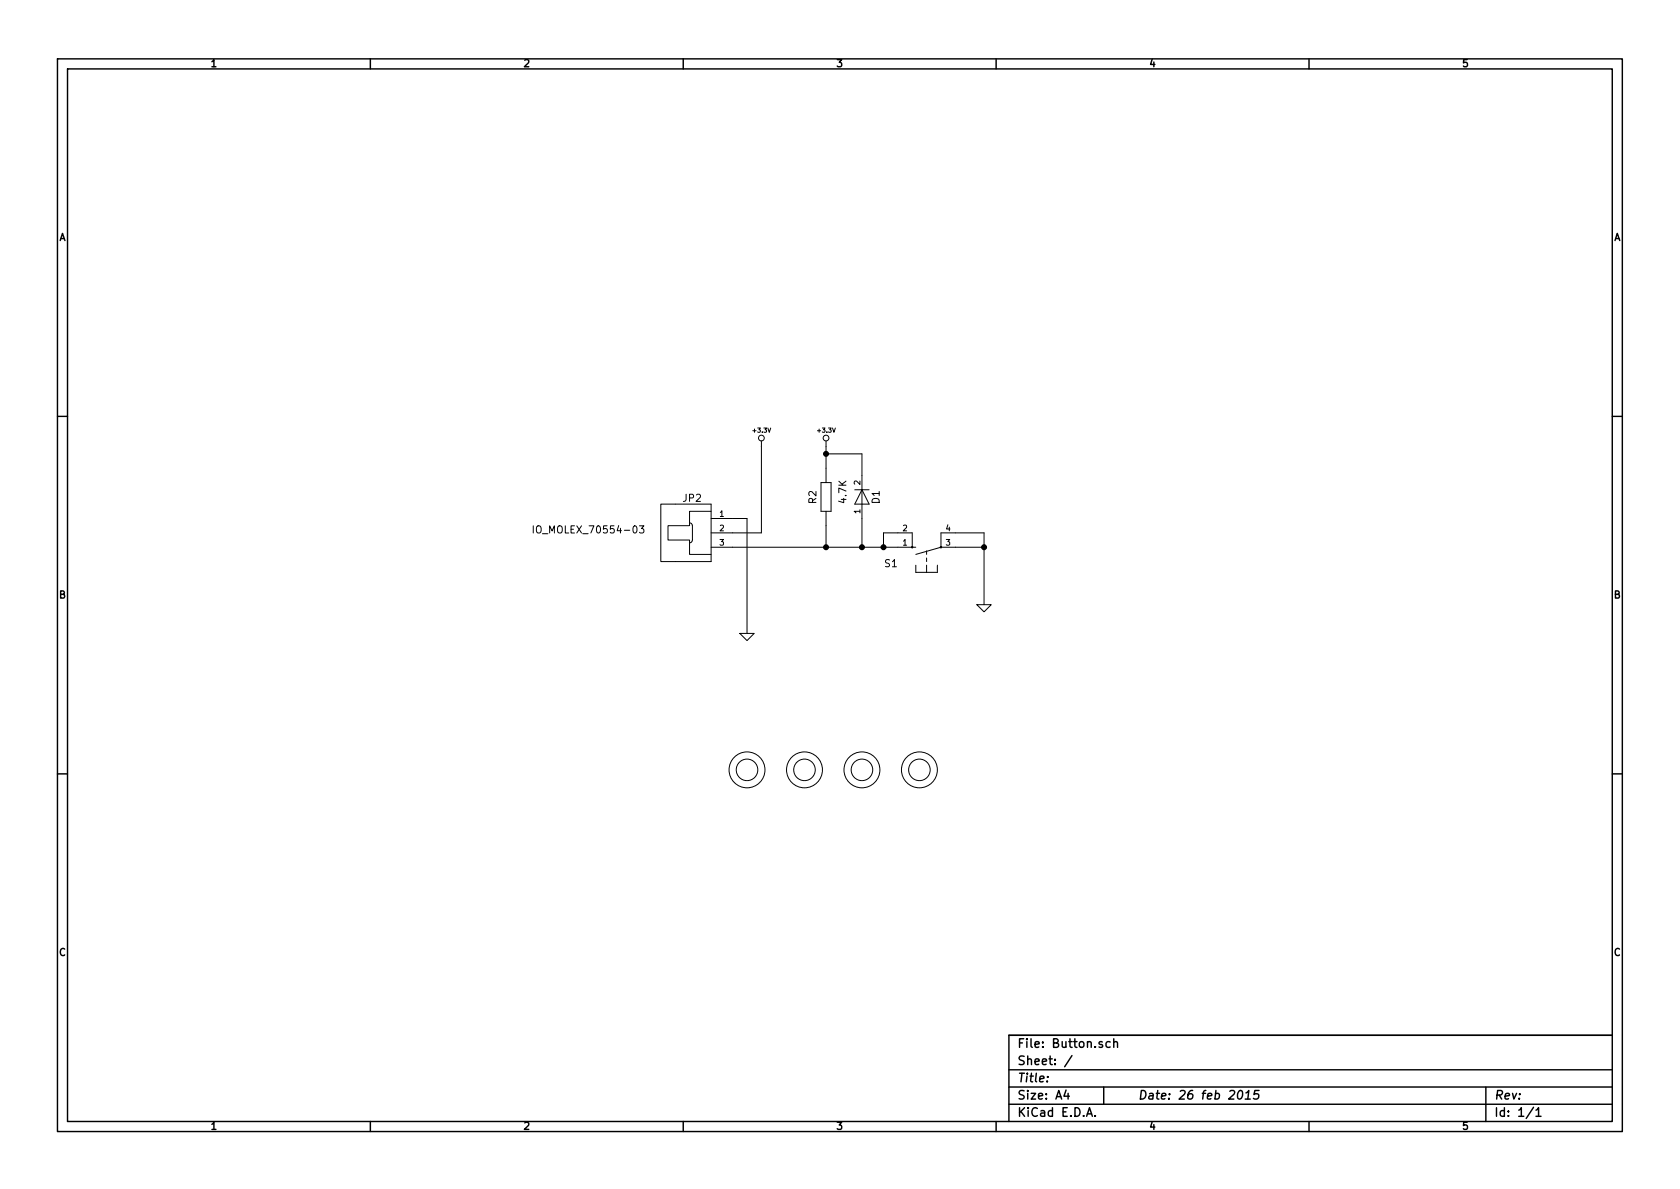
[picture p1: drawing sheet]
<svg xmlns="http://www.w3.org/2000/svg" width="297mm" height="210mm" viewBox="0 0 297 210" stroke-linecap="round" stroke-linejoin="round" font-family="sans-serif">
<g fill="none" stroke="#000" stroke-width=".25">
<path d="M10.2 10.4h276.6v189.7h-276.6zM11.9 12.2h273.2v186.1h-273.2zM65.5 10.4v1.8M120.8 10.4v1.8M176.1 10.4v1.8M231.4 10.4v1.8M10.2 73.6h1.7M285.1 73.6h1.7M10.2 136.8h1.7M285.1 136.8h1.7M65.5 198.3v1.8M120.8 198.3v1.8"/>
<path d="M176.1 198.3v1.8M178.4 189.2h106.7M178.4 195.3h106.7M178.4 192.2h106.7M185.2 190.4v.1M188.5 192.8l-.4 1h1M188.8 193.3v1.1M189.5 186.7l-1.3 1.9M192.1 197.4l.5-1.5 .5 1.5M192.3 197h.7M193.6 197.3v.1M195.1 192.2v3.1"/>
<path d="M196.3 184.3a.48 .48 0 0 0-.7 0v.8l.3 .1 .4-.1M196.9 184.3h.1a.36 .36 0 0 1 .6 .1v.8M196.9 183.7v1.5M219.1 192.9l.3-.1a.88 .88 0 0 1-.3 1.6l-.3-.3a1.17 1.17 0 0 1 .3-1.2zM220.2 194.4h.9M220.3 193.3l.5-.5-.2 1.6M222.6 192.8h-.7l-.2 .8 .2-.2 .6 .1 .1 .2-.2 .5-.2 .2-.6-.2M231.4 198.3v1.8M262.7 192.2v6.1M271.1 195.8l-1.3 2M271.6 196.3l.4-.4v1.5M271.6 197.4h.9"/>
<path d="M285.1 183.1h-106.7v15.2"/>
</g>
<g fill="none" stroke="#000" stroke-width=".18">
<path d="M134.6 78v16.2h-8.9M146 78v7.3M94.3 93v1.3M113.1 93h.7l-.4 .5 .4 .1v.5l-.2 .2-.5-.2M116.8 89.1h8.9v10.2h-8.9zM121.9 92.5a.48 .48 0 0 1 .5 .5v2.5a.48 .48 0 0 1-.5 .5M125.7 90.4h-3.8v2.6h-3.8v2.5h3.8v2.5h3.8M125.7 91.7h6.4v20.3M125.7 96.8h36.2M145.2 85.3h1.7v5.1h-1.7zM146 90.4v6.4M146 80.3h6.4v6.3"/>
<path d="M151.1 86.6h2.6M152.4 86.6v2.5zM152.4 86.6l1.3 2.5h-2.6zM152.4 89.1v7.7M156.2 96.8v-2.6h5.1v2.6M161.9 99.9v1.3h3.8v-1.3M163.8 97.4v.6M163.8 98.7v.6M163.8 99.9v1.3M166.4 96.8v-2.6h7.6v12.7M166.4 96.8h7.6M166.4 96.8l-4.5 1.2"/>
<path d="M130.8 112h2.5l-1.2 1.3zM172.7 106.9h2.6l-1.3 1.3z"/>
<circle cx="134.6" cy="77.5" r=".51"/>
<circle cx="146.1" cy="77.5" r=".51"/>
<circle cx="132.1" cy="136.1" r="1.9"/>
<circle cx="132.1" cy="136.1" r="3.2"/>
<circle cx="142.2" cy="136.1" r="1.9"/>
<circle cx="142.2" cy="136.1" r="3.2"/>
<circle cx="152.4" cy="136.1" r="1.9"/>
<circle cx="152.4" cy="136.1" r="3.2"/>
<circle cx="162.6" cy="136.1" r="1.9"/>
<circle cx="162.6" cy="136.1" r="3.2"/>
</g>
<g fill="#000" stroke="#000" stroke-width=".18">
<circle cx="161.3" cy="96.8" r=".13"/>
<circle cx="166.4" cy="96.8" r=".13"/>
</g>
<g fill="#000" stroke="#000" stroke-width=".25">
<circle cx="146" cy="96.8" r=".41"/>
<circle cx="146" cy="80.3" r=".41"/>
<circle cx="152.4" cy="96.8" r=".41"/>
<circle cx="156.2" cy="96.8" r=".41"/>
<circle cx="174" cy="96.8" r=".41"/>
</g>
<g font-size="2.1">
<text x="179.9" y="185.4">File: Button.sch</text>
<text x="179.9" y="191.5">Title:</text>
<text x="179.9" y="188.4">Sheet: /</text>
<text x="179.9" y="197.6">KiCad E.D.A.</text>
<text x="179.9" y="194.5">Size: A4</text>
<text x="201.2" y="194.5">Date: 26 feb 2015</text>
<text x="264.2" y="194.5">Rev:</text>
<text x="264.2" y="197.6">Id: 1/1</text>
</g>
<g font-size="1.8">
<text x="37.3" y="11.9">1</text>
<text x="92.7" y="11.9">2</text>
<text x="148" y="11.9">3</text>
<text x="203.3" y="11.9">4</text>
<text x="258.6" y="11.9">5</text>
<text x="10.4" y="42.7">A</text>
<text x="285.3" y="42.7">A</text>
<text x="120.8" y="88.8">JP2</text>
<text x="144.4" y="89" transform="rotate(-90 144.4 89)">R2</text>
<text x="149.7" y="88.8" transform="rotate(-90 149.7 88.8)">4.7K</text>
<text x="155.6" y="89" transform="rotate(-90 155.6 89)">D1</text>
<text x="95.2" y="94.4">IO_MOLEX_70554-03</text>
<text x="156.5" y="100.3">S1</text>
<text x="10.4" y="105.9">B</text>
<text x="285.3" y="105.9">B</text>
<text x="10.4" y="169.1">C</text>
<text x="285.3" y="169.1">C</text>
<text x="37.3" y="199.8">1</text>
<text x="92.7" y="199.8">2</text>
<text x="148" y="199.8">3</text>
<text x="203.3" y="199.8">4</text>
<text x="258.6" y="199.8">5</text>
</g>
<g font-size="1.4">
<text x="152.1" y="85.7" transform="rotate(-90 152.1 85.7)">2</text>
<text x="127.3" y="91.4">1</text>
<text x="127.3" y="94">2</text>
<text x="152.1" y="90.8" transform="rotate(-90 152.1 90.8)">1</text>
<text x="159.6" y="94">2</text>
<text x="167.3" y="94">4</text>
<text x="127.3" y="96.5">3</text>
<text x="159.6" y="96.5">1</text>
<text x="167.3" y="96.5">3</text>
</g>
<g font-size="1.1">
<text x="133.2" y="76.5">+3.3V</text>
<text x="144.7" y="76.5">+3.3V</text>
</g>
</svg>
